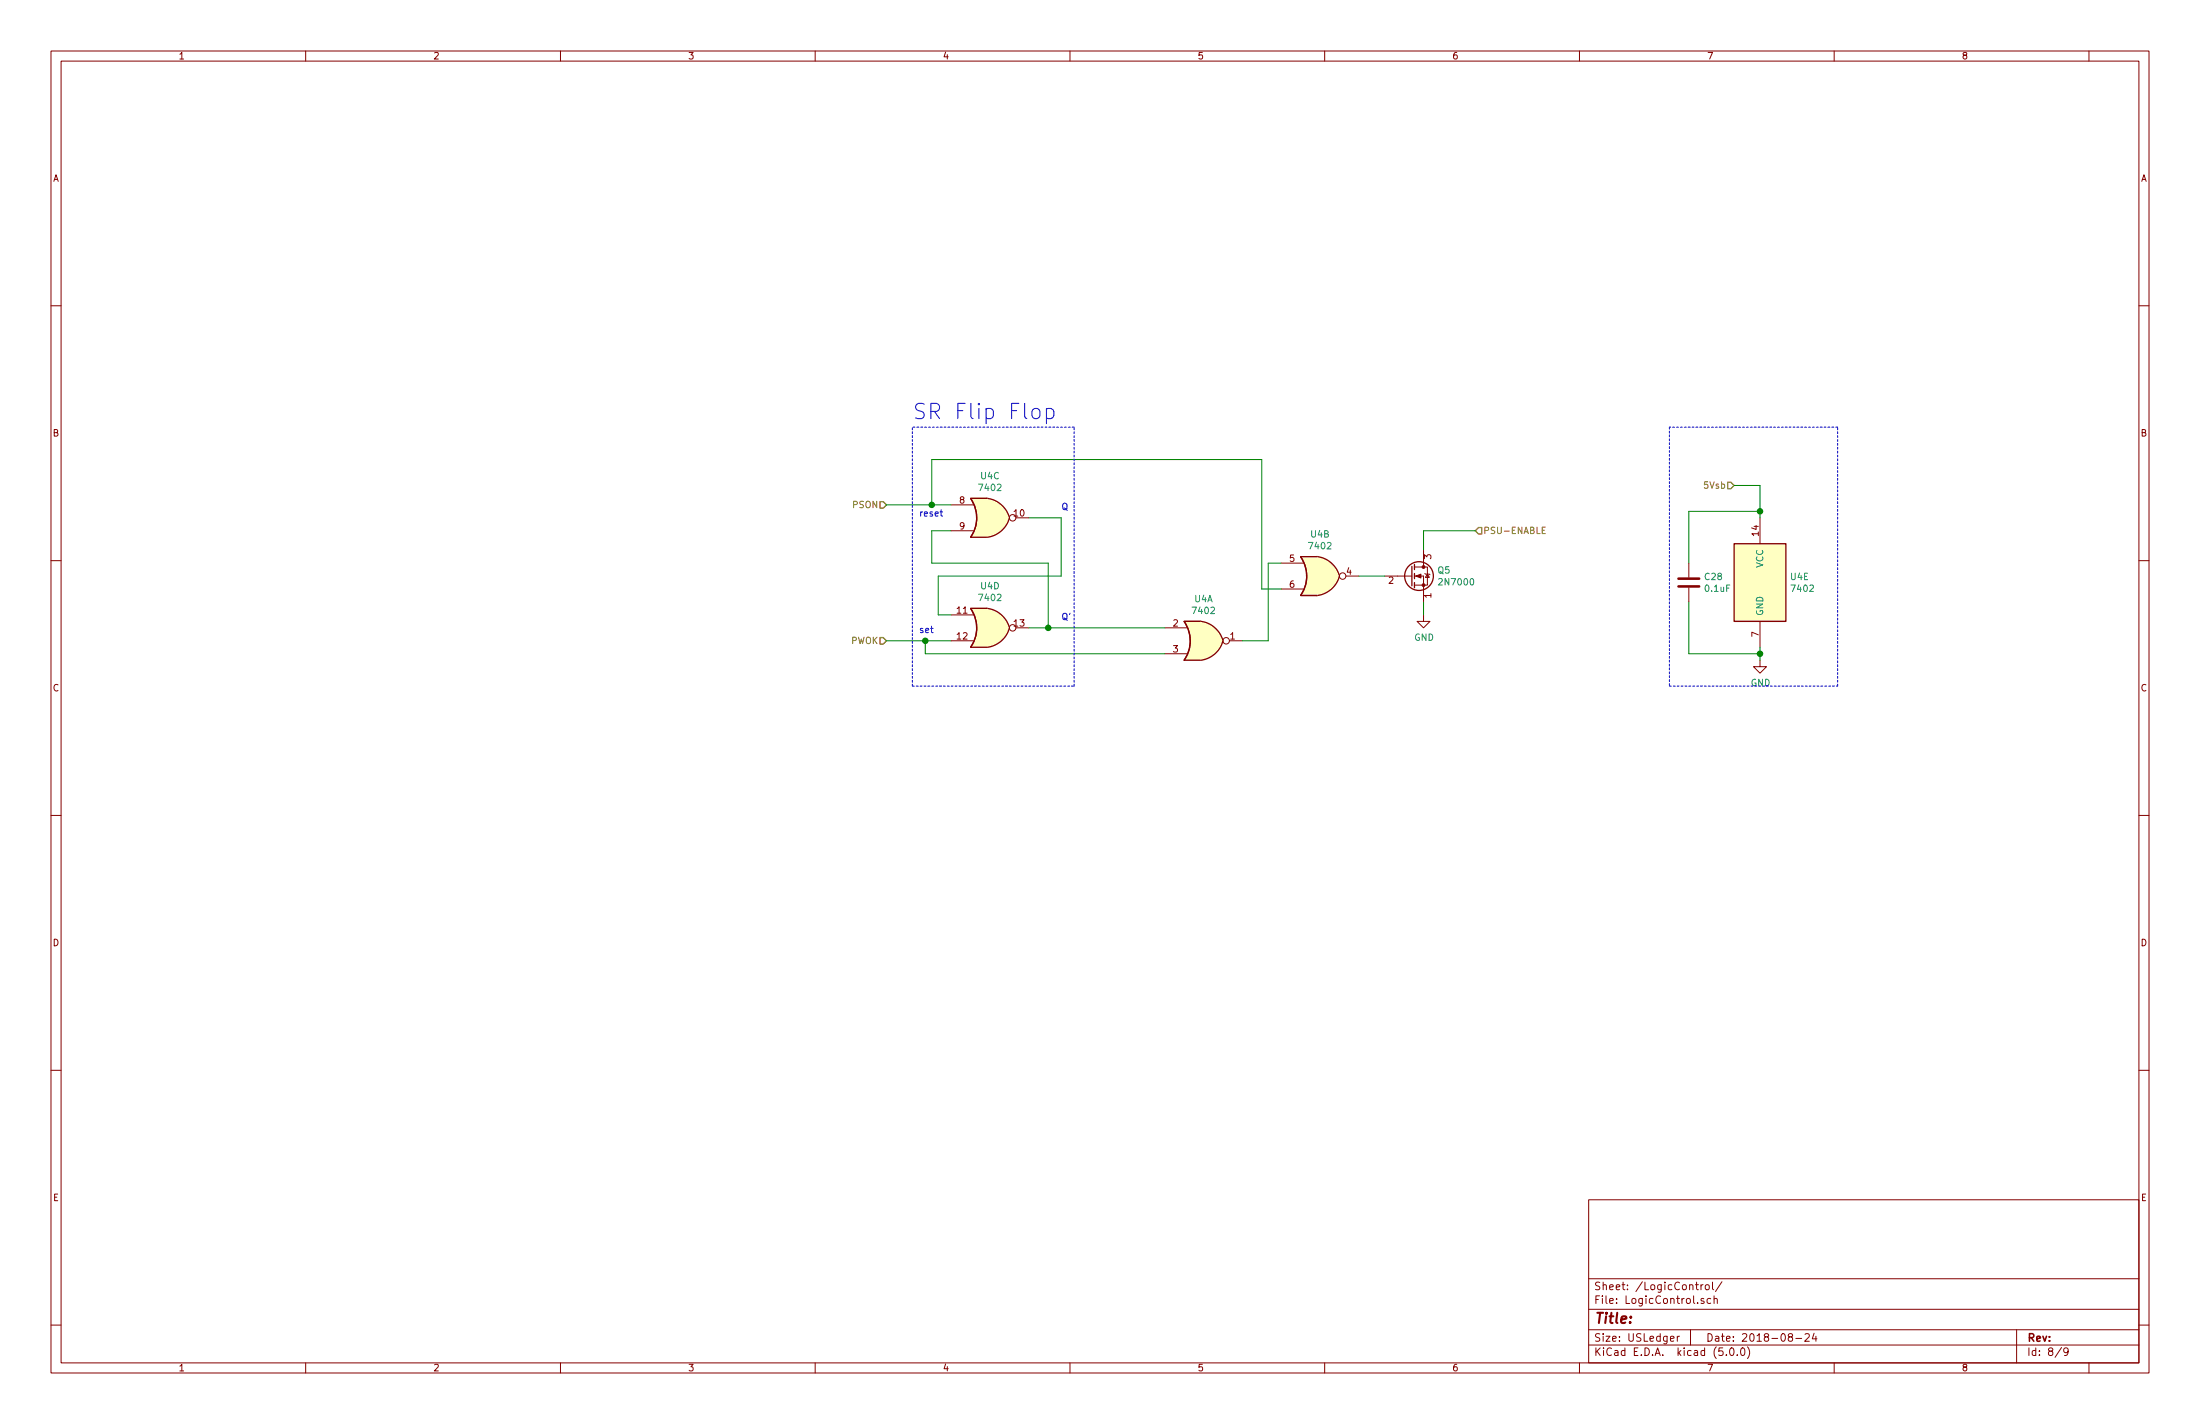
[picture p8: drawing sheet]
<svg xmlns="http://www.w3.org/2000/svg" width="432mm" height="279mm" viewBox="0 0 432 279" stroke-linecap="round" stroke-linejoin="round" font-family="sans-serif">
<g fill="none" stroke="#840000" stroke-width=".2">
<path d="M10 10h411.8v259.4h-411.8zM12 12h407.8v255.4h-407.8zM60 10v2M110 10v2M160 10v2M210 10v2M260 10v2M310 10v2M360 10v2M410 10v2M10 60h2M419.8 60h2"/>
<path d="M186.7 99.1h4.3M10 110h2M186.7 104.1h4.3M199.4 101.6h2.5M251.5 110.5h4.3M251.5 115.6h4.3M264.2 113h2.5M271.8 113h5.3M277.6 113h1.8v5.1M277.6 111.3h1.8M279.4 111.3h.8v3.5h-2.6M279.4 108v3.3"/>
<path d="M279.7 112.5l1 .3M280.2 112.6l.3 .7h-.7zM331.5 110.5v2.8M331.5 115.3v2.8M345.4 101.6v5.1M419.8 110h2M186.7 125.7h4.3M186.7 120.7h4.3M199.4 123.2h2.5M228.6 123.2h4.3M228.6 128.3h4.3M241.3 125.7h2.5"/>
<path d="M279.4 120.7v1.2h1.3l-1.3 1.3-1.3-1.3h1.3M345.4 129.5v1.3h1.3l-1.3 1.3-1.2-1.3h1.2M345.4 121.9v5.1M10 160h2M419.8 160h2M10 210h2M419.8 210h2M311.8 235.4h108v32h-108zM10 260h2M311.8 256.9h108M311.8 250.9h108M332.8 252.1h.5"/>
<path d="M333 251.6v1.3l.3 .2M333.9 252.1v1M334.3 252.1l-.4 .2M334.4 254.8h-.3l-.2 .2v.2l.5 .1v.4h-.5M334.8 252.2l.2-.1 .4 .1 .1 .6-.1 .2-.4 .1-.2-.2zM335.8 254.8h-.4l-.3 .2v.6l.3 .2 .4-.1M336.1 251.6v1.3l.2 .2M336.4 254.9l.2-.1h.4l.1 1M336.4 254.3v1.5M338 251.5l-1.3 1.9M419.8 260h2M60 267.4v2"/>
<path d="M110 267.4v2M160 267.4v2M210 267.4v2M260 267.4v2M310 267.4v2M311.8 263.9h108M311.8 260.9h108M327.9 262.7l.7-.2-.1-.2-.4-.1-.2 .2v.7h.6M329.2 262.2v1M329.6 262.2l-.4 .3M331.8 260.9v3M338.8 265.8v.2"/>
<path d="M339.6 264.6l.3-.1a.86 .86 0 0 1 .1 1.5 .79 .79 0 0 1-.4-1.4zM341 265.8v.2M341.8 264.6l.3-.1a.94 .94 0 0 1 0 1.5 .82 .82 0 0 1-.3-1.4zM343 264.3a1.71 1.71 0 0 1 0 2.2M351.3 262.3l-.3-.3 .1-.2 .2-.1h.4l.1 .3-.1 .3h-.4l-.3 .3 .1 .4 .2 .2h.3l.2-.3v-.3l-.2-.3M352.5 262.6h1.1M354.3 261.8l.5-.1 .3 .1v.3l-.9 1.1h.9M356.1 261.6l-.4 1.1h.9M356.4 262.2v1M360 267.4v2M395.8 260.9v6.5M404.6 264.4l-1.2 1.9"/>
<path d="M405.9 265.1l-.3 .3-.4-.1-.1-.2 .1-.6h.4l.2 .1a1.19 1.19 0 0 1-.2 1.3l-.4 .1M410 267.4v2"/>
<circle cx="198.8" cy="101.6" r=".63"/>
<circle cx="263.5" cy="113" r=".63"/>
<circle cx="198.8" cy="123.2" r=".63"/>
<circle cx="240.7" cy="125.7" r=".63"/>
</g>
<path d="M302.7 104h.4M303.3 103.4h-.6v1.3h.6" fill="none" stroke="#848400" stroke-width=".2"/>
<path d="M172.7 98.4h.7l.6 .7-.6 .6h-.7zM339.1 94.6h.6l.7 .7-.7 .6h-.6zM290.2 103.5h.6v1.3h-.6l-.6-.7zM172.7 125.1h.7l.6 .6-.6 .7h-.7z" fill="none" stroke="#848400" stroke-width=".25"/>
<g fill="none" stroke="#840000" stroke-width=".25">
<path d="M190.5 97.8h3.2h-3.2a6.6 6.6 0 0 1 0 7.6h3.2h-3.2M190.5 97.8a6.6 6.6 0 0 1 0 7.6M193.7 97.8a5.2 5.2 0 0 1 4.4 3.8M190.5 119.4h3.2h-3.2a6.6 6.6 0 0 1 0 7.6h3.2h-3.2M190.5 119.4a6.6 6.6 0 0 1 0 7.6M193.7 119.4a5.2 5.2 0 0 1 4.4 3.8M198.1 101.6a5.2 5.2 0 0 1-4.4 3.8M255.3 109.2h3.1h-3.1a6.6 6.6 0 0 1 0 7.6h3.1h-3.1M255.3 109.2a6.6 6.6 0 0 1 0 7.6M258.4 109.2a5.2 5.2 0 0 1 4.5 3.8M262.9 113.1a5.2 5.2 0 0 1-4.5 3.8M277.1 111.1v3.8"/>
<path d="M277.6 110.7v1.1M277.6 112.5v1M277.6 114.3v1M340.4 106.7h10.1v15.2h-10.1zM198.1 123.2a5.2 5.2 0 0 1-4.4 3.8M232.4 121.9h3.2h-3.2a6.6 6.6 0 0 1 0 7.6h3.2h-3.2M232.4 121.9a6.6 6.6 0 0 1 0 7.6M235.6 121.9a5.2 5.2 0 0 1 4.4 3.8M240 125.8a5.2 5.2 0 0 1-4.4 3.8"/>
<circle cx="278.5" cy="113" r="2.82"/>
</g>
<g fill="#840000" stroke="#840000" stroke-width=".2">
<path d="M277.9 113l1-.4v.8z"/>
<circle cx="279.4" cy="114.8" r=".28"/>
<circle cx="279.4" cy="111.3" r=".28"/>
</g>
<g fill="none" stroke="#008400" stroke-width=".2">
<path d="M174 99.1h12.7M182.9 99.1v-8.9h64.7v25.4h3.9M340.4 95.3h5v6.3M186.7 104.1h-3.8v6.4h22.8v12.7M201.9 101.6h6.4v11.4h-24.2v7.7h2.6M251.5 110.5h-2.6v15.2h-5.1M266.7 113h5.1M279.4 118.1v2.6M289.6 104.1h-10.2v3.9M331.5 118.1v10.2h13.9M345.4 100.3h-13.9v10.2M174 125.7h12.7"/>
<path d="M181.6 125.7v2.6h47M201.9 123.2h26.7M345.4 127v2.5"/>
</g>
<g fill="#ffffc2" stroke="#ffffc2" stroke-width=".2">
<path d="M235.6 121.9a5.2 5.2 0 0 1 4.4 3.8l-5 1.4z"/>
<path d="M235 124.4l5 1.4a5.2 5.2 0 0 1-4.4 3.8z"/>
<path d="M232.4 129.5h3.2z"/>
<path d="M232.4 121.9h3.2z"/>
<path d="M232.4 121.9h3.2v7.6h-3.2a6.7 6.7 0 0 0 0-7.6z"/>
<path d="M258.4 109.2a5.2 5.2 0 0 1 4.5 3.8l-5 1.4z"/>
<path d="M257.9 111.7l5 1.4a5.2 5.2 0 0 1-4.5 3.8z"/>
<path d="M255.3 116.8h3.1z"/>
<path d="M255.3 109.2h3.1z"/>
<path d="M255.3 109.2h3.1v7.6h-3.1a6.7 6.7 0 0 0 0-7.6z"/>
<path d="M193.7 97.8a5.2 5.2 0 0 1 4.4 3.8l-5 1.3z"/>
<path d="M193.1 100.3l5 1.3a5.2 5.2 0 0 1-4.4 3.8z"/>
<path d="M190.5 105.4h3.2z"/>
<path d="M190.5 97.8h3.2z"/>
<path d="M190.5 97.8h3.2v7.6h-3.2a6.7 6.7 0 0 0 0-7.6z"/>
<path d="M193.7 119.4a5.2 5.2 0 0 1 4.4 3.8l-5 1.3z"/>
<path d="M193.1 121.9l5 1.3a5.2 5.2 0 0 1-4.4 3.8z"/>
<path d="M190.5 127h3.2z"/>
<path d="M190.5 119.4h3.2z"/>
<path d="M190.5 119.4h3.2v7.6h-3.2a6.7 6.7 0 0 0 0-7.6z"/>
<path d="M340.4 106.7h10.1v15.2h-10.1z"/>
</g>
<g fill="#008400" stroke="#008400" stroke-width=".25">
<circle cx="182.9" cy="99.1" r=".51"/>
<circle cx="181.6" cy="125.7" r=".51"/>
<circle cx="205.7" cy="123.2" r=".51"/>
<circle cx="345.4" cy="100.3" r=".51"/>
<circle cx="345.4" cy="128.3" r=".51"/>
</g>
<path d="M210.8 83.8h-31.7M327.7 83.8v50.8M360.7 83.8h-33M179.1 134.6h31.7M179.1 134.6v-50.8M210.8 134.6v-50.8M327.7 134.6h33M360.7 134.6v-50.8" fill="none" stroke="#0000c2" stroke-width=".2" stroke-dasharray=".4 .4"/>
<path d="M184.7 100v1.1l.3 .2M202.7 80.4a.81 .81 0 0 1 .8-.3 .81 .81 0 0 1 .6 .6v.9a.81 .81 0 0 1-.8 .6 .81 .81 0 0 1-.8-.6v-.9zM205.4 80.3a.96 .96 0 0 1 1.3 .1l.1 .3v.9l-.1 .3a.96 .96 0 0 1-1.3 .1M205.4 80.1v3M184.5 100.4h.5" fill="none" stroke="#0000c2" stroke-width=".2"/>
<path d="M329.4 115.1h4.1M329.4 113.5h4.1" fill="none" stroke="#840000" stroke-width=".51"/>
<text font-size="4.2" fill="#0000c2" x="179.1" y="82.3">SR Flip Flop</text>
<text font-size="2.8" fill="#840000" x="312.8" y="259.7">Title:</text>
<g font-size="2.1" fill="#840000">
<text x="312.8" y="255.8">File: LogicControl.sch</text>
<text x="312.8" y="253.1">Sheet: /LogicControl/</text>
<text x="312.8" y="263.2">Size: USLedger</text>
<text x="334.8" y="263.2">Date: 2018-08-24</text>
<text x="397.8" y="263.2">Rev:</text>
<text x="312.8" y="266">KiCad E.D.A. kicad (5.0.0)</text>
<text x="397.8" y="266">Id: 8/9</text>
</g>
<g font-size="1.8" fill="#840000">
<text x="35" y="11.6">1</text>
<text x="85" y="11.6">2</text>
<text x="135" y="11.6">3</text>
<text x="185" y="11.6">4</text>
<text x="235" y="11.6">5</text>
<text x="285" y="11.6">6</text>
<text x="335" y="11.6">7</text>
<text x="385" y="11.6">8</text>
<text x="10.4" y="35.6">A</text>
<text x="420.2" y="35.6">A</text>
<text x="10.4" y="85.6">B</text>
<text x="420.2" y="85.6">B</text>
<text x="188.4" y="98.8">8</text>
<text x="199.1" y="101.3">10</text>
<text x="188.4" y="103.9">9</text>
<text x="345.2" y="105.1" transform="rotate(-90 345.2 105.1)">14</text>
<text x="253.1" y="110.2">5</text>
<text x="264.3" y="112.8">4</text>
<text x="280.9" y="109.7" transform="rotate(-90 280.9 109.7)">3</text>
<text x="253.1" y="115.3">6</text>
<text x="272.6" y="114.6">2</text>
<text x="280.9" y="117.3" transform="rotate(-90 280.9 117.3)">1</text>
<text x="187.9" y="120.4">11</text>
<text x="187.9" y="125.5">12</text>
<text x="199.1" y="122.9">13</text>
<text x="230.3" y="122.9">2</text>
<text x="241.5" y="125.5">1</text>
<text x="345.2" y="124.9" transform="rotate(-90 345.2 124.9)">7</text>
<text x="230.3" y="128">3</text>
<text x="10.4" y="135.6">C</text>
<text x="420.2" y="135.6">C</text>
<text x="10.4" y="185.6">D</text>
<text x="420.2" y="185.6">D</text>
<text x="10.4" y="235.6">E</text>
<text x="420.2" y="235.6">E</text>
<text x="35" y="269">1</text>
<text x="85" y="269">2</text>
<text x="135" y="269">3</text>
<text x="185" y="269">4</text>
<text x="235" y="269">5</text>
<text x="285" y="269">6</text>
<text x="335" y="269">7</text>
<text x="385" y="269">8</text>
</g>
<g font-size="1.8" fill="#008484">
<text x="192.6" y="94">U4C</text>
<text x="192.4" y="96.3">7402</text>
<text x="257.1" y="107.8">7402</text>
<text x="257.3" y="105.5">U4B</text>
<text x="282.2" y="112.5">Q5</text>
<text x="334.7" y="113.8">C28</text>
<text x="346.1" y="111.4" transform="rotate(-90 346.1 111.4)">VCC</text>
<text x="351.5" y="113.8">U4E</text>
<text x="192.4" y="117.9">7402</text>
<text x="192.6" y="115.6">U4D</text>
<text x="234.5" y="118.2">U4A</text>
<text x="282.7" y="114.9">2N7000</text>
<text x="334.8" y="116.1">0.1uF</text>
<text x="351.8" y="116.1">7402</text>
<text x="234.3" y="120.5">7402</text>
<text x="277.6" y="125.7">GND</text>
<text x="346.1" y="120.9" transform="rotate(-90 346.1 120.9)">GND</text>
<text x="343.6" y="134.6">GND</text>
</g>
<g font-size="1.8" fill="#848400">
<text x="334.6" y="95.9">5Vsb</text>
<text x="167.5" y="99.7">PSON</text>
<text x="291.1" y="104.8">PSU-ENABLE</text>
<text x="167" y="126.4">PWOK</text>
</g>
<g font-size="1.8" fill="#0000c2">
<text x="180.3" y="101.3">reset</text>
<text x="208.3" y="100.1">Q</text>
<text x="180.3" y="124.2">set</text>
<text x="208.3" y="121.7">Q'</text>
</g>
</svg>
